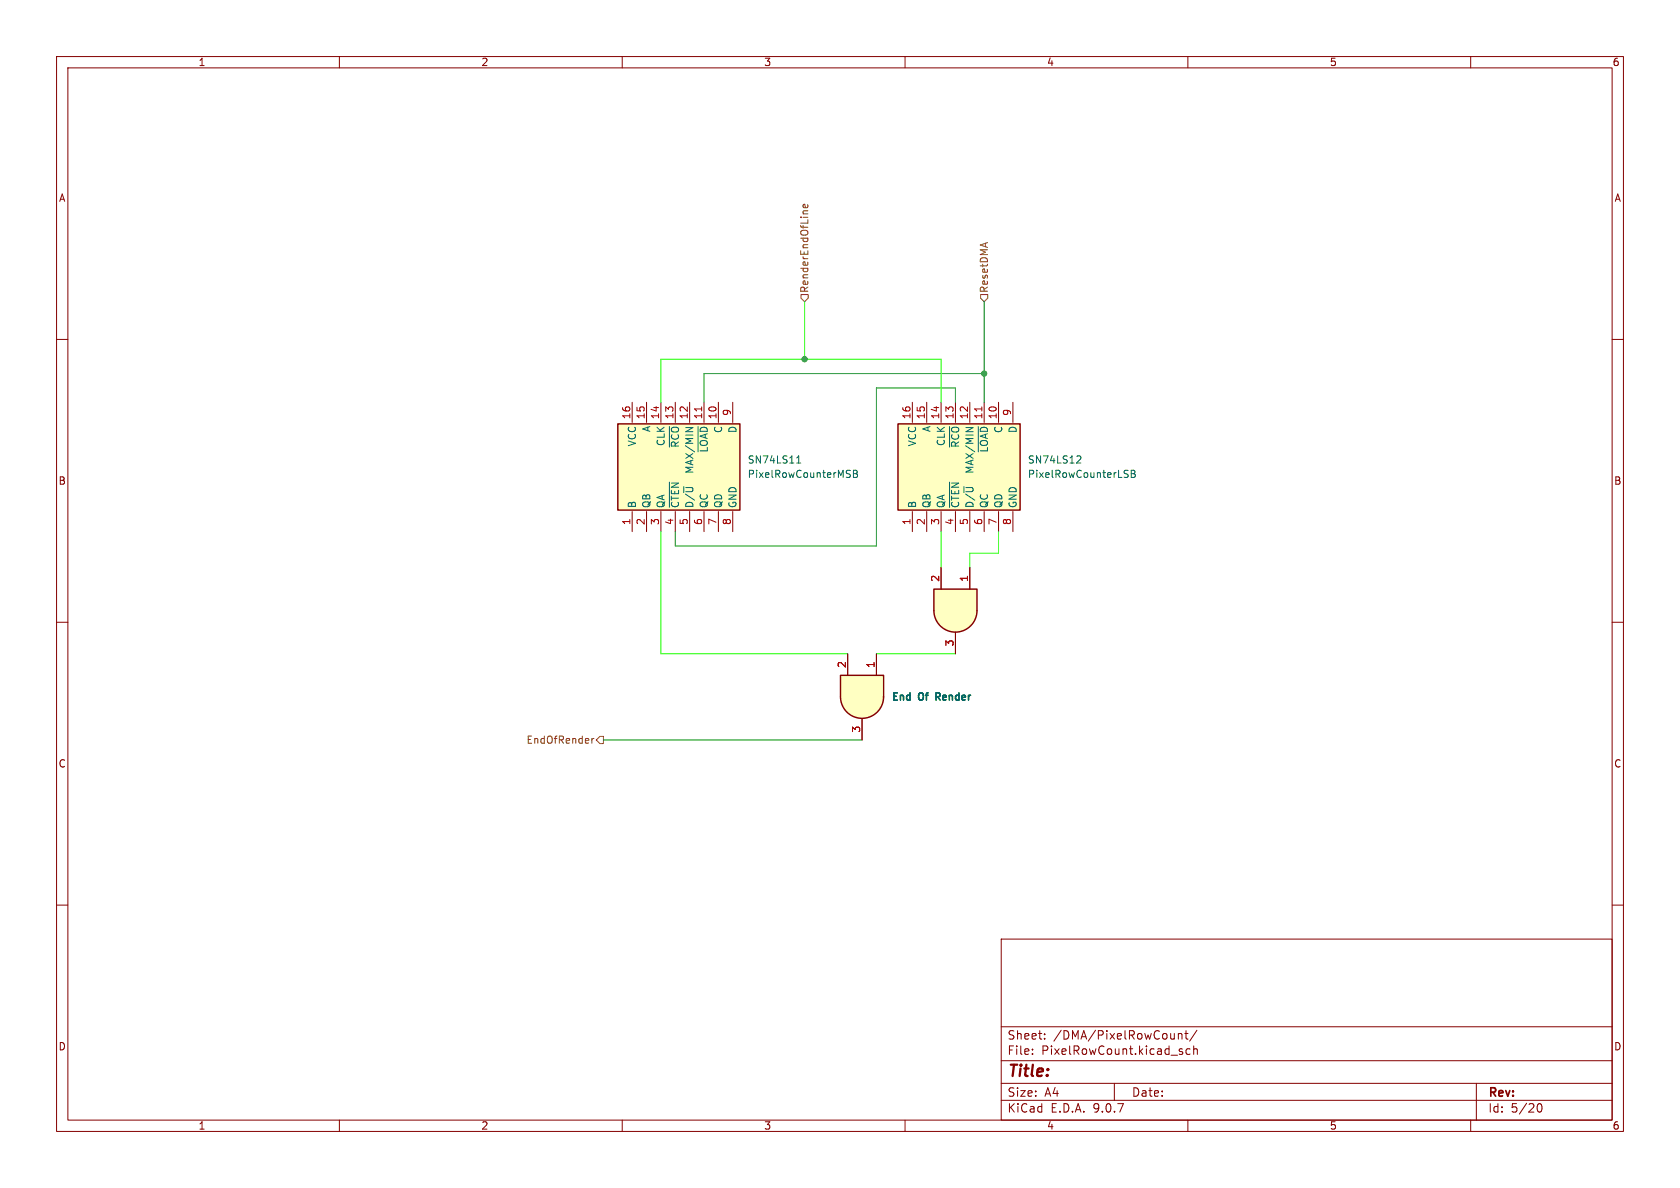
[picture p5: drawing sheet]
<svg xmlns="http://www.w3.org/2000/svg" width="297mm" height="210mm" viewBox="0 0 297 210" stroke-linecap="round" stroke-linejoin="round" font-family="sans-serif">
<g fill="none" stroke="#840000" stroke-width=".18">
<path d="M10 10h277v190h-277zM12 12h273v186h-273zM60 10v2M110 10v2M160 10v2M210 10v2M260 10v2M10 60h2M285 60h2M10 110h2M285 110h2M10 160h2"/>
<path d="M177 166h108v32h-108zM285 160h2M60 198v2M110 198v2M160 198v2M177 194.5h108M177 191.5h108M177 187.5h108M177 181.5h108M182.5 186.3v.1M182.5 185.5v.1M184.7 183.6v.1"/>
<path d="M184.7 182.8v.1M197 191.5v3M208.3 182.7v1M208.3 182.8l.2-.1 .4 .1 .1 .9M208.7 185.9l.3 .1 .1 .2-.2 .2h-.3M208.7 185.4l.3 .1M209.5 182.7h.5M209.7 182.2v1.3l.3 .2M210 198v2M210.4 185.5l-.4-.1-.3 .3v.4l.1 .2h.6M211 185.5l.2-.1 .4 .1 .1 .9M211 184.9v1.5"/>
<path d="M211.6 182.1l-1.3 2M260 198v2M261 191.5v6.5M271.7 195.7l.2-.5 .2-.1a.81 .81 0 0 1 .6 .6 .81 .81 0 0 1-.3 .8h-.4l-.3-.5"/>
</g>
<path d="M158.7 74.9h21.6v15.3h-21.6z" fill="#ffffc2"/>
<path d="M158.7 74.9h21.6v15.3h-21.6z" fill="none" stroke="#840000" stroke-width=".25"/>
<g fill="none" stroke="#840000" stroke-width=".18">
<path d="M161.3 71.1v3.6M163.8 71.1v3.6M166.4 71.1v3.6M168.9 71.1v3.6M171.4 71.1v3.6M174 71.1v3.6M176.5 71.1v3.6M179.1 71.1v3.6M161.3 90.4v3.6M163.8 90.4v3.6M166.4 90.4v3.6M168.9 90.4v3.6"/>
<path d="M171.4 90.4v3.6M174 90.4v3.6M176.5 90.4v3.6M179.1 90.4v3.6"/>
</g>
<path d="M167.9 75.4v3.6M170.8 75.6h1.2l-1.2 .7M172.9 75.4v4.5M167.9 85.2v4.5M190.6 80.6h.4l.1 .4-.8 .9h.8M199 83.7l.3 .2 .1 .3-.2 .2h-.3M199 83.1l.4 .1M200 83.1h.4l.3 .3-.3 .3 .3 .2v.3l-.2 .2h-.5zM200 83.7h.4" fill="none" stroke="#006464" stroke-width=".18"/>
<path d="M173.6 71.9v.8" fill="none" stroke="#a90000" stroke-width=".18"/>
<path d="M109.2 74.9h21.6v15.3h-21.6z" fill="#ffffc2"/>
<path d="M109.2 74.9h21.6v15.3h-21.6z" fill="none" stroke="#840000" stroke-width=".25"/>
<g fill="none" stroke="#840000" stroke-width=".18">
<path d="M111.8 71.1v3.6M114.3 71.1v3.6M116.8 71.1v3.6M119.4 71.1v3.6M121.9 71.1v3.6M124.5 71.1v3.6M127 71.1v3.6M129.5 71.1v3.6M111.8 90.4v3.6M114.3 90.4v3.6M116.8 90.4v3.6M119.4 90.4v3.6"/>
<path d="M121.9 90.4v3.6M124.5 90.4v3.6M127 90.4v3.6M129.5 90.4v3.6"/>
</g>
<path d="M118.3 75.4v3.6M121.2 75.6h1.3l-1.3 .7M123.4 75.4v4.5M118.3 85.2v4.5M140.8 81.9h.8M140.8 81l.4-.4v1.3M149.9 83.1l.4 .1M150.1 83.8l.2 .2-.2 .4M150.9 83.1h.4l.2 .3-.2 .3 .2 .2 .1 .3-.2 .2h-.5zM150.9 83.7h.4" fill="none" stroke="#006464" stroke-width=".18"/>
<path d="M124 71.9v.8" fill="none" stroke="#a90000" stroke-width=".18"/>
<path d="M148.6 123.2h7.6a3.8 3.8 0 0 1-3.8 3.8 3.8 3.8 0 0 1-3.8-3.8z" fill="#ffffc2" stroke="#ffffc2" stroke-width=".18"/>
<path d="M148.6 119.4h7.6v3.8h-7.6z" fill="#ffffc2"/>
<path d="M148.6 119.4h7.6v3.8a3.8 3.8 0 0 1-3.8 3.8 3.8 3.8 0 0 1-3.8-3.8z" fill="none" stroke="#840000" stroke-width=".25"/>
<path d="M149.9 115.6v3.8M154.9 115.6v3.8M152.4 127v3.8" fill="none" stroke="#840000" stroke-width=".18"/>
<path d="M165.1 108h7.6a3.8 3.8 0 0 1-3.8 3.7 3.8 3.8 0 0 1-3.8-3.7z" fill="#ffffc2" stroke="#ffffc2" stroke-width=".18"/>
<path d="M165.1 104.1h7.6v3.9h-7.6z" fill="#ffffc2"/>
<path d="M165.1 104.1h7.6v3.9a3.8 3.8 0 0 1-3.8 3.7 3.8 3.8 0 0 1-3.8-3.7z" fill="none" stroke="#840000" stroke-width=".25"/>
<path d="M149.9 115.6v3.8M154.9 115.6v3.8M166.4 100.3v3.8M168.9 111.8v3.8M171.4 100.3v3.8M152.4 127v3.8" fill="none" stroke="#840000" stroke-width=".18"/>
<path d="M142.8 36.2v.3l-.2 .2h-.6v-.5l.3-.1 .1 .6M141.6 52.1h1.3v.6l-.7 .6-.6-.6zM173.4 52.1h1.2v.6l-.6 .6-.6-.6zM104.6 130.5v.9M105 130.5l-.4 .3M106 130.2h.7v1.2h-.7l-.6-.6z" fill="none" stroke="#725600" stroke-width=".18"/>
<path d="M142.2 53.3v10.2M116.8 71.1v-7.6h49.6v7.6M116.8 94v21.6h33.1M166.4 94v6.3M176.5 94v3.8h-5.1v2.5M154.9 115.6h14" fill="none" stroke="#1dff00" stroke-width=".18"/>
<path d="M174 53.3v17.8M168.9 71.1v-2.5h-14v27.9h-35.5v-2.5M174 66h-49.5v5.1M106.7 130.8h45.7" fill="none" stroke="#009600" stroke-width=".18"/>
<g fill="#009600" stroke="#009600" stroke-width=".18">
<circle cx="174" cy="66" r=".46"/>
<circle cx="142.2" cy="63.5" r=".46"/>
</g>
<text font-size="2.8" fill="#840000" x="178" y="190.9">Title:</text>
<g font-size="2.1" fill="#840000">
<text x="178" y="184">Sheet:</text>
<text x="186.2" y="184">/DMA/PixelRowCount/</text>
<text x="178" y="186.7">File:</text>
<text x="184.1" y="186.7">PixelRowCount.kicad_sch</text>
<text x="178" y="196.9">KiCad</text>
<text x="178" y="194.1">Size:</text>
<text x="184.7" y="194.1">A4</text>
<text x="185.7" y="196.9">E.D.A.</text>
<text x="193.3" y="196.9">9.0.7</text>
<text x="200" y="194.1">Date:</text>
<text x="263" y="194.3">Rev:</text>
<text x="263" y="196.9">Id:</text>
<text x="267.1" y="196.9">5/20</text>
</g>
<g font-size="1.8" fill="#840000">
<text x="35" y="11.9">1</text>
<text x="85" y="11.9">2</text>
<text x="135" y="11.9">3</text>
<text x="185" y="11.9">4</text>
<text x="235" y="11.9">5</text>
<text x="285" y="11.9">6</text>
<text x="10.3" y="35.9">A</text>
<text x="285.3" y="35.9">A</text>
<text x="10.3" y="85.9">B</text>
<text x="285.3" y="85.9">B</text>
<text x="10.3" y="135.9">C</text>
<text x="285.3" y="135.9">C</text>
<text x="10.3" y="185.9">D</text>
<text x="285.3" y="185.9">D</text>
<text x="35" y="199.9">1</text>
<text x="85" y="199.9">2</text>
<text x="135" y="199.9">3</text>
<text x="185" y="199.9">4</text>
<text x="235" y="199.9">5</text>
<text x="285" y="199.9">6</text>
</g>
<g font-size="1.8" fill="#725600">
<text x="143.1" y="51.9" transform="rotate(-90 143.1 51.9)">RenderEndOfLine</text>
<text x="174.9" y="51.9" transform="rotate(-90 174.9 51.9)">ResetDMA</text>
<text x="93" y="131.7">EndOfRender</text>
</g>
<g font-size="1.8" fill="#a90000">
<text x="111.5" y="74.2" transform="rotate(-90 111.5 74.2)">16</text>
<text x="114" y="74.2" transform="rotate(-90 114 74.2)">15</text>
<text x="116.6" y="74.2" transform="rotate(-90 116.6 74.2)">14</text>
<text x="119.1" y="74.2" transform="rotate(-90 119.1 74.2)">13</text>
<text x="121.7" y="74.2" transform="rotate(-90 121.7 74.2)">12</text>
<text x="124.2" y="74.2" transform="rotate(-90 124.2 74.2)">11</text>
<text x="126.7" y="74.2" transform="rotate(-90 126.7 74.2)">10</text>
<text x="129.3" y="73.6" transform="rotate(-90 129.3 73.6)">9</text>
<text x="161" y="74.2" transform="rotate(-90 161 74.2)">16</text>
<text x="163.6" y="74.2" transform="rotate(-90 163.6 74.2)">15</text>
<text x="166.1" y="74.2" transform="rotate(-90 166.1 74.2)">14</text>
<text x="168.7" y="74.2" transform="rotate(-90 168.7 74.2)">13</text>
<text x="171.2" y="74.2" transform="rotate(-90 171.2 74.2)">12</text>
<text x="173.7" y="74.2" transform="rotate(-90 173.7 74.2)">11</text>
<text x="176.3" y="74.2" transform="rotate(-90 176.3 74.2)">10</text>
<text x="178.8" y="73.6" transform="rotate(-90 178.8 73.6)">9</text>
<text x="111.5" y="92.9" transform="rotate(-90 111.5 92.9)">1</text>
<text x="114" y="92.9" transform="rotate(-90 114 92.9)">2</text>
<text x="116.6" y="92.9" transform="rotate(-90 116.6 92.9)">3</text>
<text x="119.1" y="92.9" transform="rotate(-90 119.1 92.9)">4</text>
<text x="121.7" y="92.9" transform="rotate(-90 121.7 92.9)">5</text>
<text x="124.2" y="92.9" transform="rotate(-90 124.2 92.9)">6</text>
<text x="126.7" y="92.9" transform="rotate(-90 126.7 92.9)">7</text>
<text x="129.3" y="92.9" transform="rotate(-90 129.3 92.9)">8</text>
<text x="161" y="92.9" transform="rotate(-90 161 92.9)">1</text>
<text x="163.6" y="92.9" transform="rotate(-90 163.6 92.9)">2</text>
<text x="166.1" y="92.9" transform="rotate(-90 166.1 92.9)">3</text>
<text x="168.7" y="92.9" transform="rotate(-90 168.7 92.9)">4</text>
<text x="171.2" y="92.9" transform="rotate(-90 171.2 92.9)">5</text>
<text x="173.7" y="92.9" transform="rotate(-90 173.7 92.9)">6</text>
<text x="176.3" y="92.9" transform="rotate(-90 176.3 92.9)">7</text>
<text x="178.8" y="92.9" transform="rotate(-90 178.8 92.9)">8</text>
<text x="166.1" y="102.9" transform="rotate(-90 166.1 102.9)">2</text>
<text x="171.2" y="102.9" transform="rotate(-90 171.2 102.9)">1</text>
<text x="149.6" y="118.2" transform="rotate(-90 149.6 118.2)">2</text>
<text x="154.7" y="118.2" transform="rotate(-90 154.7 118.2)">1</text>
<text x="168.7" y="114.4" transform="rotate(-90 168.7 114.4)">3</text>
<text x="152.1" y="129.6" transform="rotate(-90 152.1 129.6)">3</text>
</g>
<g font-size="1.8" fill="#006464">
<text x="115.2" y="76.5" transform="rotate(-90 115.2 76.5)">A</text>
<text x="127.9" y="76.7" transform="rotate(-90 127.9 76.7)">C</text>
<text x="130.4" y="76.7" transform="rotate(-90 130.4 76.7)">D</text>
<text x="164.7" y="76.5" transform="rotate(-90 164.7 76.5)">A</text>
<text x="177.4" y="76.7" transform="rotate(-90 177.4 76.7)">C</text>
<text x="179.9" y="76.7" transform="rotate(-90 179.9 76.7)">D</text>
<text x="112.6" y="79" transform="rotate(-90 112.6 79)">VCC</text>
<text x="117.7" y="79" transform="rotate(-90 117.7 79)">CLK</text>
<text x="120.2" y="79.3" transform="rotate(-90 120.2 79.3)">~{RCO}</text>
<text x="125.3" y="80.1" transform="rotate(-90 125.3 80.1)">~{LOAD}</text>
<text x="132.1" y="82.1">SN74LS11</text>
<text x="162.2" y="79" transform="rotate(-90 162.2 79)">VCC</text>
<text x="167.2" y="79" transform="rotate(-90 167.2 79)">CLK</text>
<text x="169.8" y="79.3" transform="rotate(-90 169.8 79.3)">~{RCO}</text>
<text x="174.9" y="80.1" transform="rotate(-90 174.9 80.1)">~{LOAD}</text>
<text x="181.6" y="82.1">SN74LS12</text>
<text x="112.6" y="89.9" transform="rotate(-90 112.6 89.9)">B</text>
<text x="115.2" y="89.9" transform="rotate(-90 115.2 89.9)">QB</text>
<text x="117.7" y="89.9" transform="rotate(-90 117.7 89.9)">QA</text>
<text x="120.2" y="89.9" transform="rotate(-90 120.2 89.9)">~{CTEN}</text>
<text x="122.8" y="89.9" transform="rotate(-90 122.8 89.9)">D/~{U} MAX/MIN</text>
<text x="125.3" y="89.9" transform="rotate(-90 125.3 89.9)">QC</text>
<text x="127.9" y="89.9" transform="rotate(-90 127.9 89.9)">QD</text>
<text x="130.4" y="89.9" transform="rotate(-90 130.4 89.9)">GND</text>
<text x="132.1" y="84.7">PixelRowCounterMSB</text>
<text x="162.2" y="89.9" transform="rotate(-90 162.2 89.9)">B</text>
<text x="164.7" y="89.9" transform="rotate(-90 164.7 89.9)">QB</text>
<text x="167.2" y="89.9" transform="rotate(-90 167.2 89.9)">QA</text>
<text x="169.8" y="89.9" transform="rotate(-90 169.8 89.9)">~{CTEN}</text>
<text x="172.3" y="89.9" transform="rotate(-90 172.3 89.9)">D/~{U} MAX/MIN</text>
<text x="174.9" y="89.9" transform="rotate(-90 174.9 89.9)">QC</text>
<text x="177.4" y="89.9" transform="rotate(-90 177.4 89.9)">QD</text>
<text x="179.9" y="89.9" transform="rotate(-90 179.9 89.9)">GND</text>
<text x="181.6" y="84.7">PixelRowCounterLSB</text>
<text x="157.5" y="124.2">End</text>
<text x="162.4" y="124.2">Of</text>
<text x="165.9" y="124.2">Render</text>
</g>
</svg>
